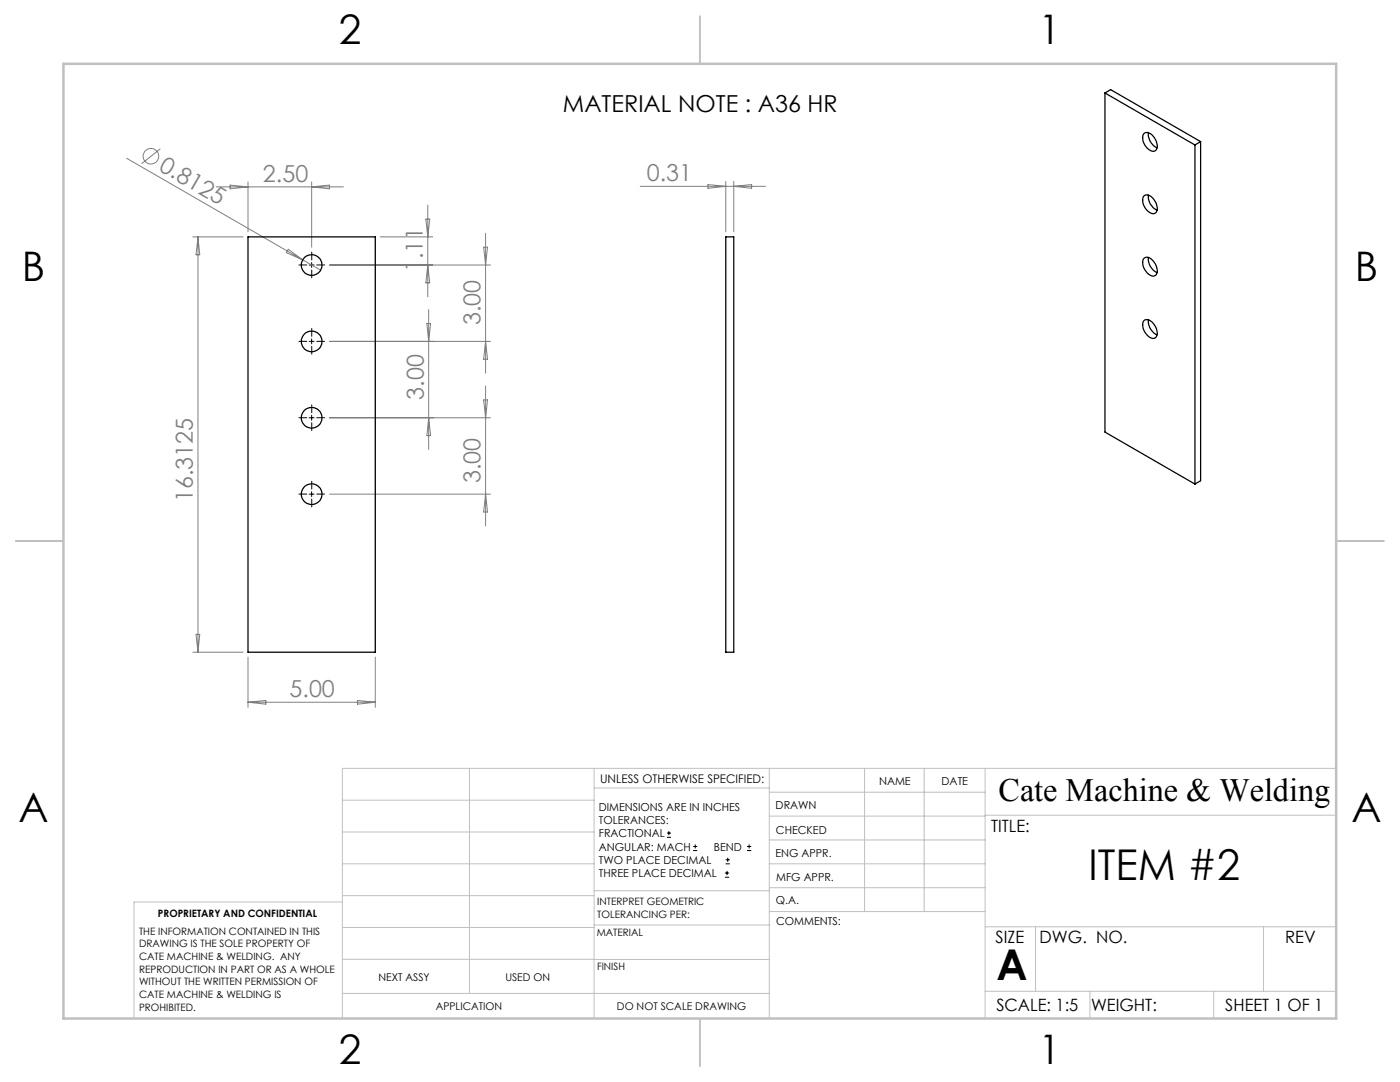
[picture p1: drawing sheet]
<svg xmlns="http://www.w3.org/2000/svg" width="279mm" height="216mm" viewBox="0 0 279 216" stroke-linecap="round" stroke-linejoin="round" font-family="sans-serif">
<g fill="none" stroke="#808080" stroke-width=".2">
<path d="M25.3 31.6l35.1 20.3M32 29.7l-3.7 3M43.1 37.3h25.4M45.9 36.9l3.6 .4-3.6 .4zM49.5 36.3v9.9M62.2 36.3v13M62.2 37.3l3.6-.4v.8zM127.8 37.2h25M141.3 36.8l3.6 .4-3.6 .4zM144.9 36.2v10M146.4 36.2v10M146.4 37.2l3.6-.4v.8z"/>
<path d="M38.5 47.3h10M39.5 47.3v82.8M39.5 47.3l.4 3.5h-.8zM57.5 49.7l2.9 2.2-3.3-1.5zM60.4 51.9l3.6 2M65.8 52.9h32.1M75.9 47.3h10.5M85 43.7h.8l-.4 3.6zM85.4 40.9v18.3M85.4 52.9l.4 3.5h-.8zM96.5 49.3h.8l-.4 3.6zM96.9 46.5v28"/>
<path d="M65.8 68.1h32.1M85.2 64.6h.7l-.4 3.5zM85.5 61.8v27.9M96.5 79.8h.8l-.4 3.6zM96.9 77v28M96.9 68.1l.4 3.6h-.8zM65.8 83.4h32.1M65.8 98.6h32.1M85.5 83.4l.4 3.5h-.7zM96.9 98.6l.4 3.6h-.8zM38.5 130.1h10M39.1 126.6h.8l-.4 3.5z"/>
<path d="M49.5 131.1v10M71.3 139.8l3.6 .3-3.6 .4zM74.9 131.1v10M49.5 140.1h25.4M49.5 140.1l3.6-.3v.7z"/>
<circle cx="30.1" cy="31.2" r="1.56"/>
</g>
<g fill="none" stroke="#000" stroke-width=".2">
<path d="M61.7 52.9h1M62.2 52.4v1M61.7 68.1h1M62.2 67.6v1M61.7 98.6h1M61.7 83.4h1M62.2 82.9v1M62.2 98.1v1M133.1 167.1h.8M133.1 166.2h.8M133.5 165.8v.9M138.3 169.7h.8"/>
<path d="M138.3 168.9h.8M138.7 168.5v.8M144.7 175h.8M144.7 174.2h.8M144.8 172.4h.9M144.8 171.6h.9M145.1 173.8v.8M145.2 171.1v.9M149.1 169.7h.8M149.1 168.9h.8M149.5 168.5v.8"/>
</g>
<g fill="none" stroke="#000" stroke-width=".2" stroke-dasharray="15.2 1.3 1.3 1.3">
<path d="M61.2 52.9h-1.5M62.2 51.9v-1.6M62.2 53.9v1.5M63.2 52.9h1.6M61.2 68.1h-1.5M62.2 67.1v-1.6M62.2 69.1v1.6M63.2 68.1h1.6M61.2 98.6h-1.5M61.2 83.4h-1.5M62.2 97.6v-1.6M62.2 99.6v1.6"/>
<path d="M62.2 82.4v-1.6M62.2 84.4v1.5M63.2 98.6h1.6M63.2 83.4h1.6"/>
</g>
<g fill="none" stroke="#c0c0c0" stroke-width=".2">
<path d="M68.3 159.7h50.3M93.7 153.3v44.9M118.6 153.3v49.9M118.6 157.2h34.9M153.5 153.3v49.9M153.5 158.1h43.1M172.5 153.3v28.6M184.4 153.3v28.6M196.6 153.3v49.9M266.7 153.3h-198.4v49.9M68.3 178.7h50.3M68.3 172.4h50.3"/>
<path d="M68.3 166h50.3M68.3 180h-41.6v23.2M118.6 177.7h35M153.5 167.6h43.1M153.5 162.8h43.1M153.5 172.4h43.1M153.5 177.1h43.1M196.6 162.7h70.1M68.3 198.2h85.2M68.3 191.4l85.2 .1M68.3 185.1h50.3M118.6 184.6h35"/>
<path d="M153.6 181.9h43M196.6 197.8h70.1M196.6 184.9h70.1M206.7 184.9v12.9M217.5 197.8v5.4M242.2 197.8v5.4M252.2 184.9v12.9"/>
</g>
<path d="M139.7 3.2v9.5M3.1 107.9h9.6M266.7 107.9h9.5M139.7 203.2v9.6" fill="none" stroke="#c0c0c0" stroke-width=".25"/>
<path d="M12.7 12.7h254v190.5h-254z" fill="none" stroke="#c0c0c0" stroke-width=".5"/>
<g fill="none" stroke="#000" stroke-width=".25">
<path d="M220.5 18.6l18 10.3M220.5 18.6v67.6l18 10.4M220.5 18.6l1.2-.7 17.9 10.4M228.2 39.2a1.41 1.41 0 0 1 2.2 .7 1.97 1.97 0 0 1 .1 2.6 2.07 2.07 0 0 1-2.3-1.6l-.2-1zM228.4 26.6a1.7 1.7 0 0 1 2.1 1.2 1.81 1.81 0 0 1 0 2.3 2.07 2.07 0 0 1-2.3-1.7l-.2-.9 .1-.5zM229.2 26.5a2.96 2.96 0 0 0 1.7 3M229.2 38.9a2.96 2.96 0 0 0 1.7 3M238.5 28.9v67.7M239.6 28.3l-1.1 .6M239.6 28.3v67.6l-1.1 .7M49.5 47.3h25.4v82.8h-25.4zM144.9 47.3h1.5v82.8h-1.5z"/>
<path d="M228.4 51.5a1.31 1.31 0 0 1 1.8 .6 2.55 2.55 0 0 1 .5 2.8 1.33 1.33 0 0 1-2-.7 2.23 2.23 0 0 1-.3-2.7zM229.2 51.4a2.97 2.97 0 0 0 1.7 3M228.4 63.9a1.7 1.7 0 0 1 2.1 1.2 1.8 1.8 0 0 1 0 2.3 1.87 1.87 0 0 1-2.1-1.4 1.88 1.88 0 0 1 0-2.1zM229.2 63.8a2.96 2.96 0 0 0 1.7 3"/>
<circle cx="62.2" cy="52.9" r="2.05"/>
<circle cx="62.2" cy="68.1" r="2.05"/>
<circle cx="62.2" cy="83.4" r="2.05"/>
<circle cx="62.2" cy="98.6" r="2.05"/>
</g>
<g font-size="8.5">
<text x="217.2" y="175.5">ITEM #2</text>
<text x="198.9" y="195.5">A</text>
</g>
<g font-size="8.1">
<text x="67.6" y="8.9">2</text>
<text x="207.3" y="8.9">1</text>
<text x="4.4" y="56.2">B</text>
<text x="270.4" y="56.2">B</text>
<text x="3.7" y="164.1">A</text>
<text x="269.7" y="164.1">A</text>
<text x="67.6" y="212.4">2</text>
<text x="207.3" y="212.4">1</text>
</g>
<text font-size="6.5" x="199.3" y="159.9">Cate Machine &amp; Welding</text>
<text font-size="4.7" x="112.3" y="22.3">MATERIAL NOTE : A36 HR</text>
<g font-size="4.7" fill="#808080">
<text x="31.5" y="33.9" transform="rotate(30 31.5 33.9)">0.8125</text>
<text x="52.5" y="36.3">2.50</text>
<text x="129.1" y="36.2">0.31</text>
<text x="84.4" y="54.3" transform="rotate(-90 84.4 54.3)">1.11</text>
<text x="95.9" y="64.9" transform="rotate(-90 95.9 64.9)">3.00</text>
<text x="84.6" y="79.8" transform="rotate(-90 84.6 79.8)">3.00</text>
<text x="38.5" y="100.2" transform="rotate(-90 38.5 100.2)">16.3125</text>
<text x="95.9" y="96.4" transform="rotate(-90 95.9 96.4)">3.00</text>
<text x="57.8" y="139.1">5.00</text>
</g>
<g font-size="3.4">
<text x="197.8" y="166">TITLE:</text>
<text x="198.7" y="188.1">SIZE</text>
<text x="207.5" y="188.1">DWG. NO.</text>
<text x="256.5" y="188.2">REV</text>
<text x="198.8" y="201.7">SCALE: 1:5</text>
<text x="217.7" y="201.8">WEIGHT:</text>
<text x="244.5" y="201.7">SHEET 1 OF 1</text>
</g>
<text font-size="2.4" x="119.8" y="156.2">UNLESS OTHERWISE SPECIFIED:</text>
<g font-size="2.2">
<text x="119.5" y="161.8">DIMENSIONS ARE IN INCHES</text>
<text x="154.8" y="161.4">DRAWN</text>
<text x="175.4" y="156.6">NAME</text>
<text x="187.9" y="156.7">DATE</text>
<text x="119.5" y="164.4">TOLERANCES:</text>
<text x="119.5" y="167.1">FRACTIONAL</text>
<text x="154.9" y="166.3">CHECKED</text>
<text x="119.5" y="169.7">ANGULAR: MACH</text>
<text x="119.5" y="172.4">TWO PLACE DECIMAL</text>
<text x="142.5" y="169.7">BEND</text>
<text x="154.8" y="171">ENG APPR.</text>
<text x="119.5" y="175">THREE PLACE DECIMAL</text>
<text x="154.9" y="175.7">MFG APPR.</text>
<text x="154.9" y="180.4">Q.A.</text>
<text x="154.9" y="184.6">COMMENTS:</text>
</g>
<g font-size="2.1">
<text x="75.5" y="195.7">NEXT ASSY</text>
<text x="100.9" y="195.7">USED ON</text>
<text x="86.9" y="201.5">APPLICATION</text>
<text x="123.1" y="201.6">DO NOT SCALE DRAWING</text>
</g>
<g font-size="2">
<text x="31.5" y="182.9">PROPRIETARY AND CONFIDENTIAL</text>
<text x="119.2" y="180.6">INTERPRET GEOMETRIC</text>
<text x="119.2" y="183.1">TOLERANCING PER:</text>
<text x="27.8" y="186.5">THE INFORMATION CONTAINED IN THIS</text>
<text x="27.8" y="189">DRAWING IS THE SOLE PROPERTY OF</text>
<text x="27.8" y="191.6">CATE MACHINE &amp; WELDING. ANY</text>
<text x="119.1" y="186.7">MATERIAL</text>
<text x="27.8" y="194.1">REPRODUCTION IN PART OR AS A WHOLE</text>
<text x="27.8" y="196.6">WITHOUT THE WRITTEN PERMISSION OF</text>
<text x="119.1" y="193.5">FINISH</text>
<text x="27.8" y="199.1">CATE MACHINE &amp; WELDING IS</text>
<text x="27.8" y="201.7">PROHIBITED.</text>
</g>
</svg>
